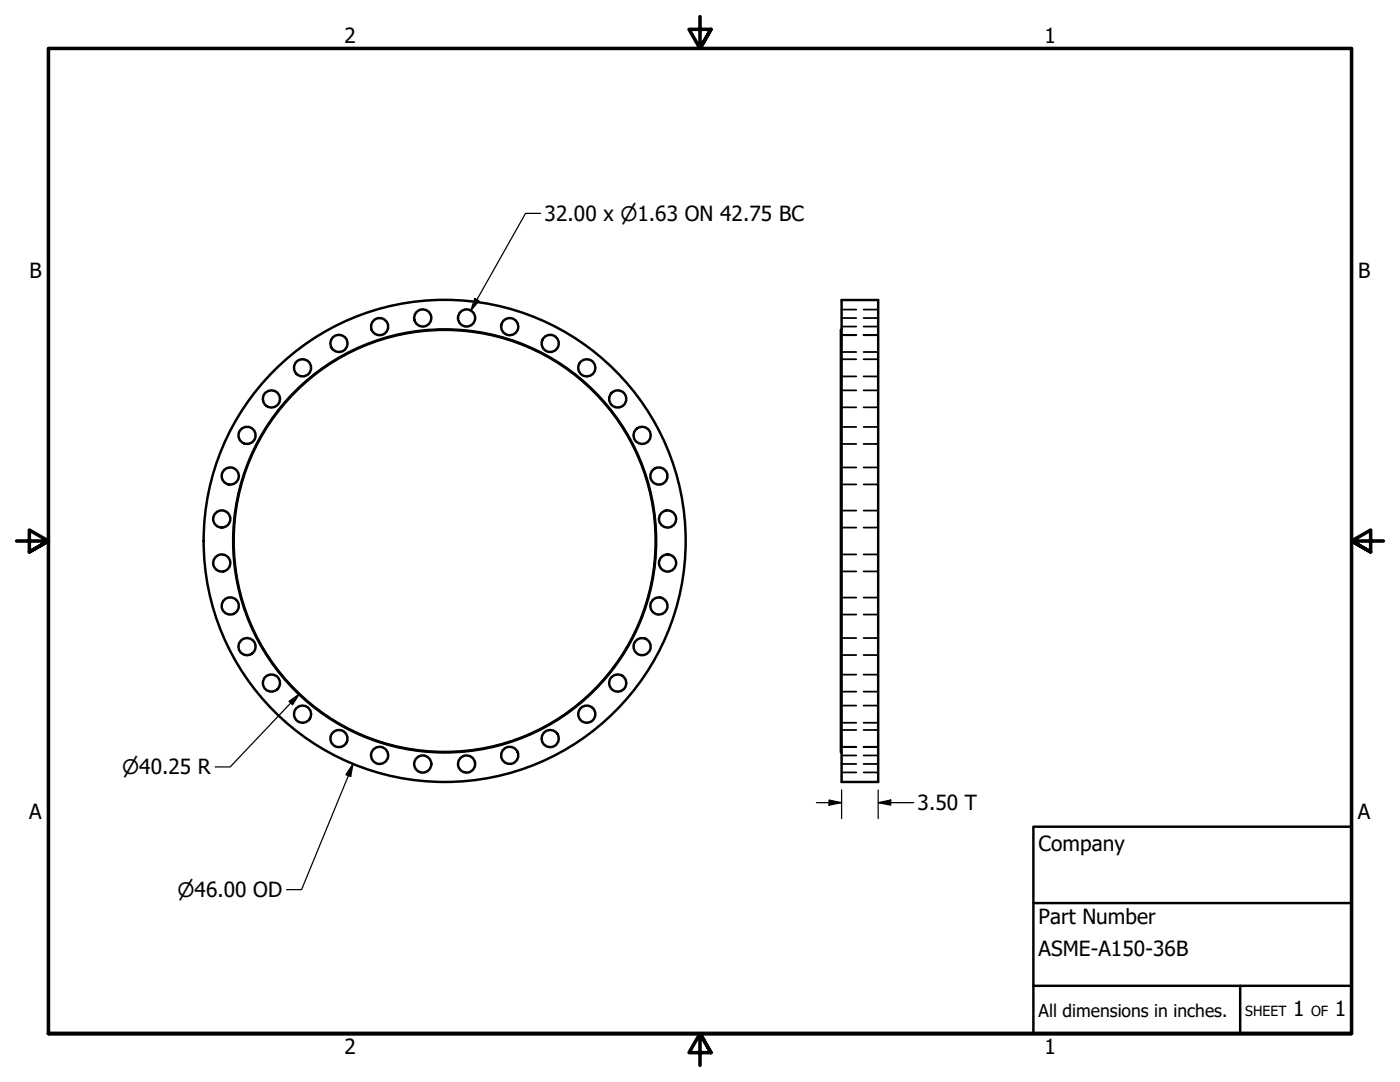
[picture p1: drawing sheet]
<svg xmlns="http://www.w3.org/2000/svg" width="279mm" height="216mm" viewBox="0 0 279 216" stroke-linecap="round" stroke-linejoin="round" font-family="sans-serif">
<!-- layer: Visible (ANSI) -->
<g fill="none" stroke="#000" stroke-width=".49">
<path d="M168 59.9h7.3v96.1h-7.3zM168 65.7l-.2 .2v84.1l.2 .2"/>
<circle cx="54.2" cy="79.6" r="1.71"/>
<circle cx="60.4" cy="73.4" r="1.71"/>
<circle cx="67.6" cy="68.5" r="1.71"/>
<circle cx="75.8" cy="65.2" r="1.71"/>
<circle cx="84.4" cy="63.4" r="1.71"/>
<circle cx="93.1" cy="63.4" r="1.71"/>
<circle cx="101.7" cy="65.2" r="1.71"/>
<circle cx="109.8" cy="68.5" r="1.71"/>
<circle cx="117.1" cy="73.4" r="1.71"/>
<circle cx="123.3" cy="79.6" r="1.71"/>
<circle cx="45.9" cy="95" r="1.71"/>
<circle cx="49.3" cy="86.9" r="1.71"/>
<circle cx="128.1" cy="86.9" r="1.71"/>
<circle cx="131.5" cy="95" r="1.71"/>
<circle cx="44.3" cy="112.3" r="1.71"/>
<circle cx="44.3" cy="103.6" r="1.71"/>
<circle cx="88.7" cy="107.9" r="42.1"/>
<circle cx="88.7" cy="107.9" r="42.2"/>
<circle cx="88.7" cy="107.9" r="48.1"/>
<circle cx="133.2" cy="112.3" r="1.71"/>
<circle cx="133.2" cy="103.6" r="1.71"/>
<circle cx="45.9" cy="120.9" r="1.71"/>
<circle cx="49.3" cy="129" r="1.71"/>
<circle cx="54.2" cy="136.3" r="1.71"/>
<circle cx="123.3" cy="136.3" r="1.71"/>
<circle cx="128.1" cy="129" r="1.71"/>
<circle cx="131.5" cy="120.9" r="1.71"/>
<circle cx="60.4" cy="142.5" r="1.71"/>
<circle cx="67.6" cy="147.4" r="1.71"/>
<circle cx="75.8" cy="150.7" r="1.71"/>
<circle cx="84.4" cy="152.5" r="1.71"/>
<circle cx="93.1" cy="152.5" r="1.71"/>
<circle cx="101.7" cy="150.7" r="1.71"/>
<circle cx="109.8" cy="147.4" r="1.71"/>
<circle cx="117.1" cy="142.5" r="1.71"/>
</g>
<!-- layer: Hidden (ANSI) -->
<g fill="none" stroke="#000" stroke-width=".35">
<path d="M168 66.9h2.9M168 63.5h2.9M168 70.2h2.9M168 66.8h2.9M168 75.1h2.9M168 71.7h2.9M168 77.9h2.9M168 65.2h2.9M168 61.8h2.9M172.3 66.9h3M172.3 63.5h3M172.3 70.2h3"/>
<path d="M172.3 66.8h3M172.3 75.1h3M172.3 71.7h3M172.3 77.9h3M172.3 65.2h3M172.3 61.8h3M168 81.3h2.9M168 88.6h2.9M168 85.2h2.9M168 96.7h2.9M168 93.3h2.9M172.3 81.3h3"/>
<path d="M172.3 88.6h3M172.3 85.2h3M172.3 96.7h3M172.3 93.3h3M168 105.3h2.9M168 101.9h2.9M168 114h2.9M168 110.6h2.9M168 119.2h2.9M172.3 105.3h3M172.3 101.9h3M172.3 114h3"/>
<path d="M172.3 110.6h3M172.3 119.2h3M168 122.6h2.9M168 130.7h2.9M168 127.3h2.9M168 138h2.9M168 134.6h2.9M172.3 122.6h3M172.3 130.7h3M172.3 127.3h3M172.3 138h3M172.3 134.6h3"/>
<path d="M168 144.2h2.9M168 140.8h2.9M168 149.1h2.9M168 145.7h2.9M168 152.4h2.9M168 149h2.9M168 154.1h2.9M168 150.7h2.9M172.3 144.2h3M172.3 140.8h3M172.3 149.1h3M172.3 145.7h3"/>
<path d="M172.3 152.4h3M172.3 149h3M172.3 154.1h3M172.3 150.7h3"/>
</g>
<!-- layer: Border (ANSI) -->
<path d="M139.7 3.3v6.4l-2.2-3.8h4.4l-2.2 3.8 2.2-3.8M3.3 107.9h6.4l-3.8-2.1v4.3l3.8-2.2-3.8 2.2M276.1 107.9h-6.4l3.8-2.1v4.3l-3.8-2.2 3.8 2.2M9.7 206.2v-196.5h260v196.5h-260h260M141.9 210l-2.2-3.8 2.2 3.8h-4.4l2.2-3.8v6.4" fill="none" stroke="#000" stroke-width=".71"/>
<!-- layer: Title (ANSI) -->
<path d="M206.2 165h63.5v41.2h-63.5zM206.2 196.7h63.5M206.2 180.2h63.5M247.5 196.7v9.5" fill="none" stroke="#000" stroke-width=".49"/>
<!-- layer: Dimension (ANSI) -->
<path d="M94.8 59.5l.8 .5-1.7 2zM107.9 42.6h-3l-11 19.4M57.7 139.9l2.1-1.4-1.4 2.1zM59.8 138.5l-13.9 14.5h-3M70.4 152.4l-.4 2.5-1-.3zM70.4 152.4l-10.2 25.1h-3M165.5 159.6l2.5 .6-2.5 .5zM168 157.6v5.7M175.3 157.6v5.7M162.9 160.2h5.1M175.3 160.2l2.5-.6v1.1zM175.3 160.2h7.1" fill="none" stroke="#000" stroke-width=".25"/>
<g fill="#000">
<path d="M94.8 59.5l.8 .5-1.7 2z" fill-rule="evenodd"/>
<path d="M57.7 139.9l2.1-1.4-1.4 2.1z" fill-rule="evenodd"/>
<path d="M70.4 152.4l-.4 2.5-1-.3z" fill-rule="evenodd"/>
<path d="M175.3 160.2l2.5-.6v1.1z" fill-rule="evenodd"/>
<path d="M165.5 159.6l2.5 .6-2.5 .5z" fill-rule="evenodd"/>
</g>
<g font-size="4.2">
<text x="68.7" y="8.6">2</text>
<text x="208.4" y="8.6">1</text>
<text x="108.7" y="44">32.00 x ⌀1.63 ON 42.75 BC</text>
<text x="5.9" y="55.5">B</text>
<text x="271" y="55.5">B</text>
<text x="183.1" y="161.7">3.50 T</text>
<text x="5.8" y="163.4">A</text>
<text x="271" y="163.4">A</text>
<text x="207.3" y="169.8">Company</text>
<text x="207.3" y="184.4">Part Number</text>
<text x="207.3" y="190.7">ASME-A150-36B</text>
<text x="258.1" y="202.8">1</text>
<text x="266.4" y="202.8">1</text>
<text x="68.7" y="210.3">2</text>
<text x="208.4" y="210.3">1</text>
</g>
<g font-size="4">
<text x="24.4" y="154.5">⌀40.25 R</text>
<text x="35.4" y="179">⌀46.00 OD</text>
</g>
<text font-size="3.5" x="207.3" y="202.9">All dimensions in inches.</text>
<g font-size="2.8">
<text x="248.5" y="202.8">SHEET</text>
<text x="261.7" y="202.8">OF</text>
</g>
</svg>
